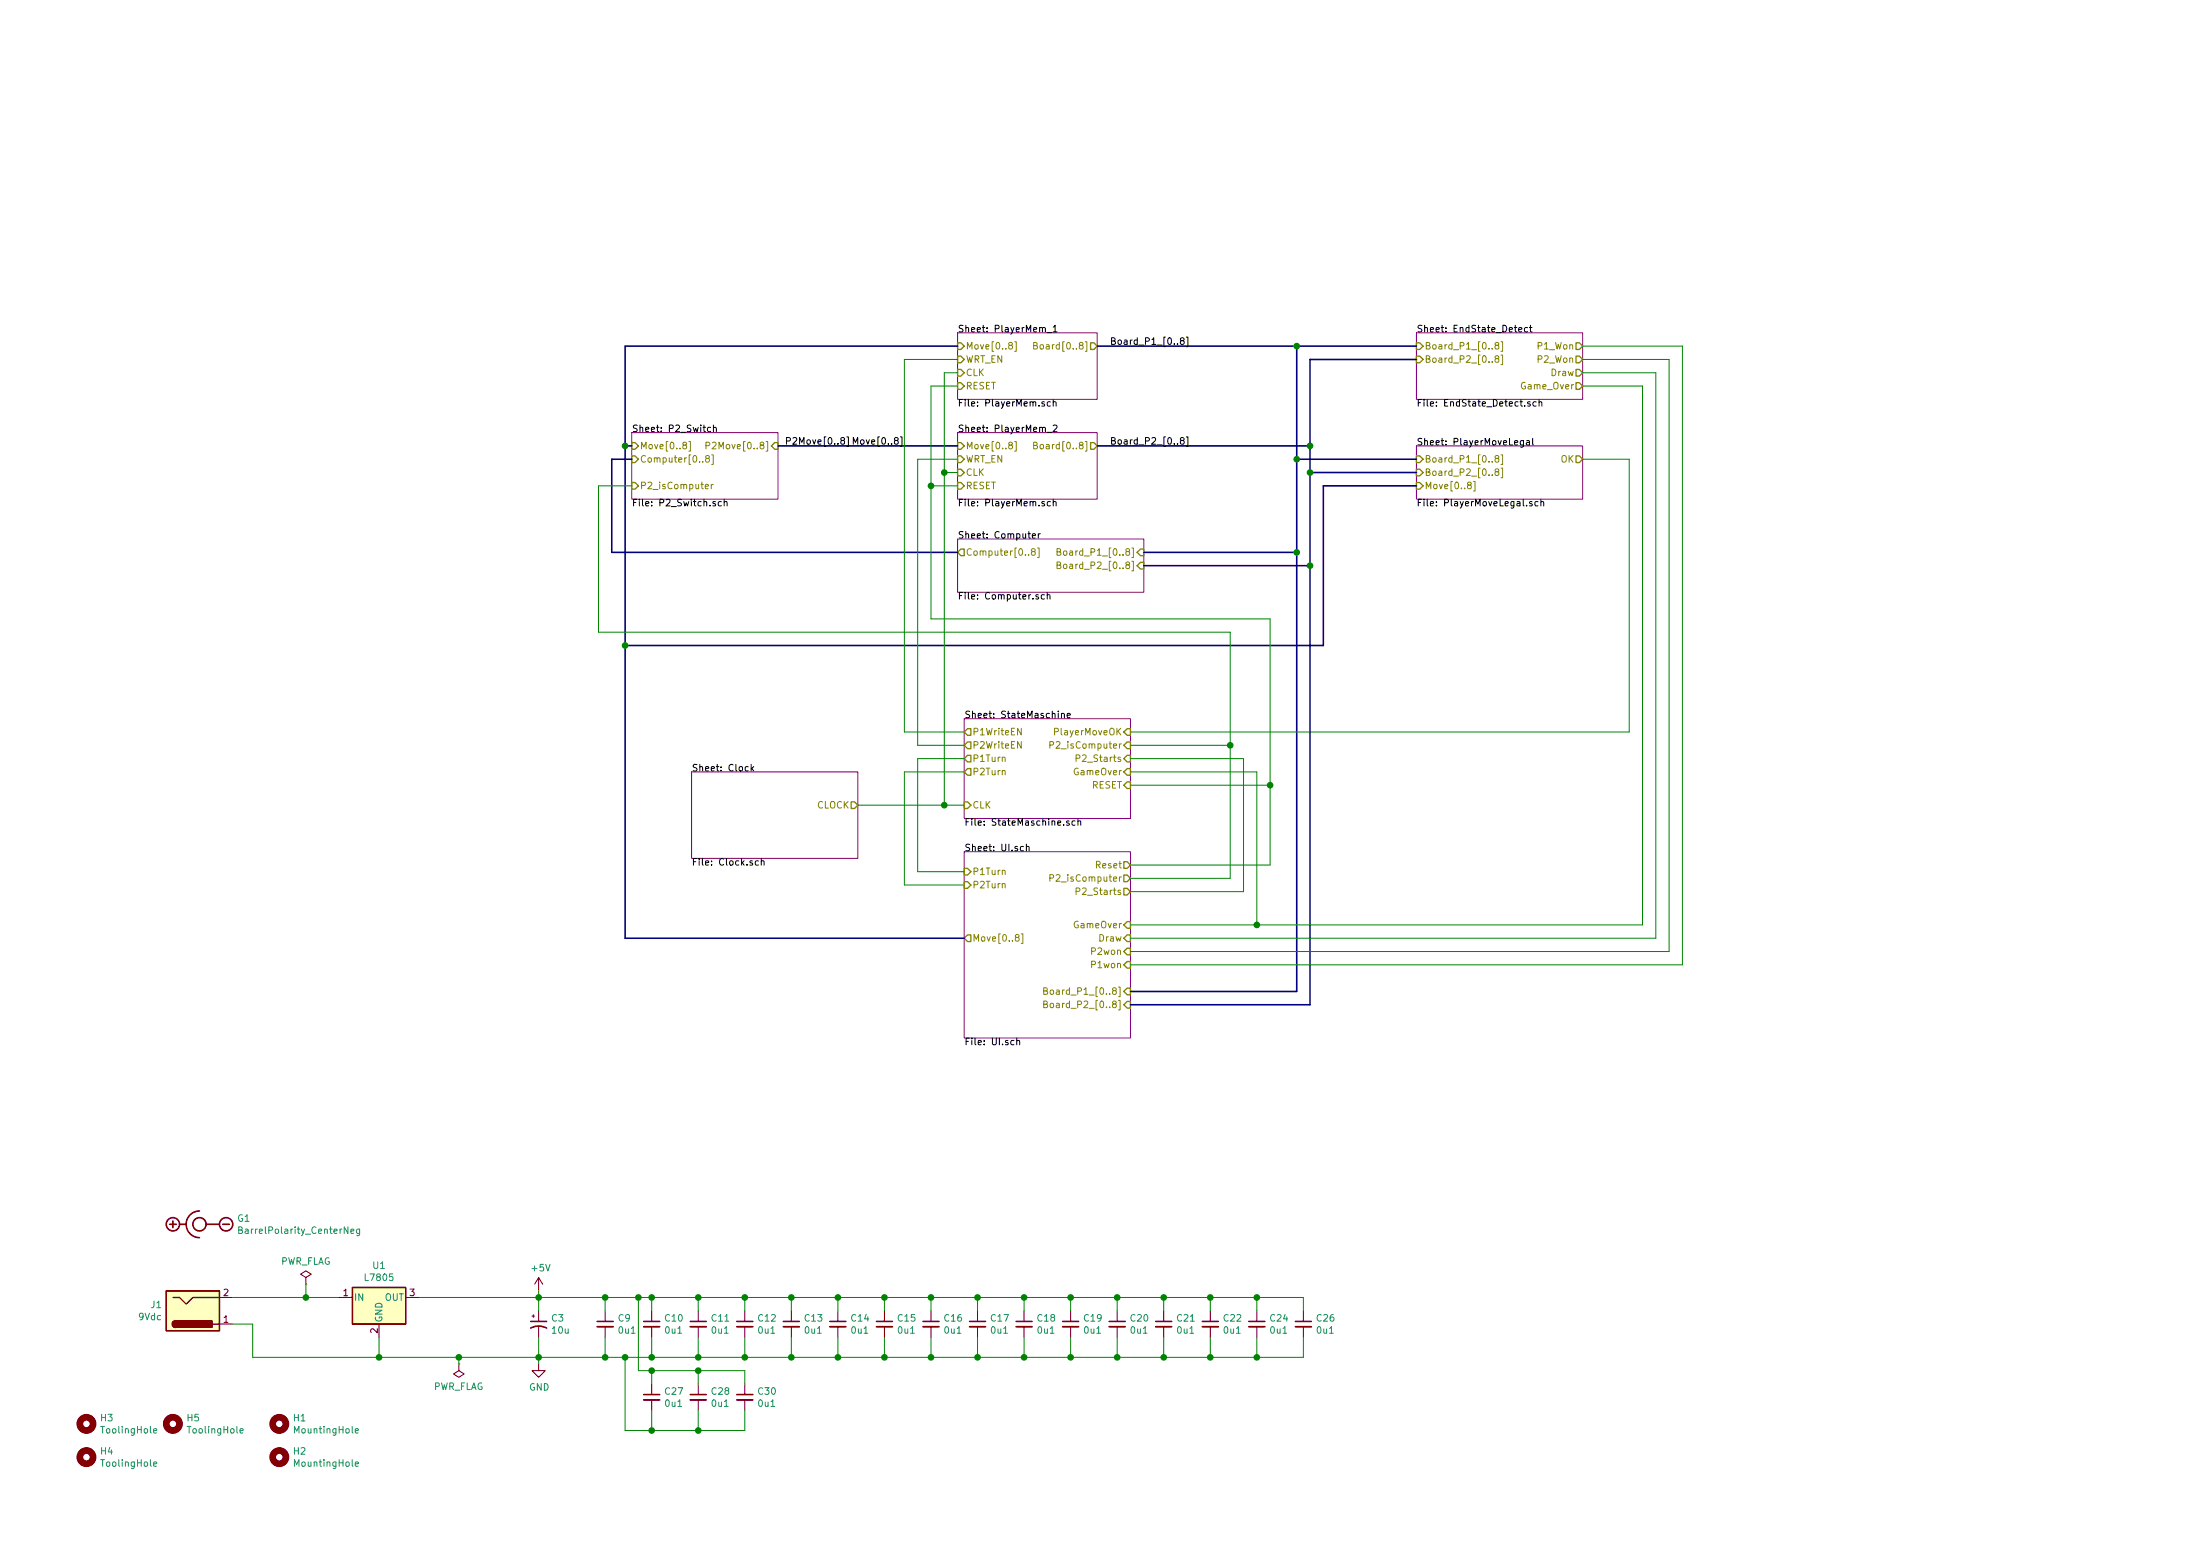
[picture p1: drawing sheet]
EESchema Schematic File Version 4
EELAYER 30 0
EELAYER END
$Descr A3 16535 11693
encoding utf-8
Sheet 1 363
Title "Fets and Crosses"
Date "2022-02-07"
Rev "v1.1"
Comp "Philipp Schilk"
Comment1 "Tic-Tac-Toe implementation from discrete-transistor CMOS logic"
Comment2 ""
Comment3 ""
Comment4 "https://github.com/TheSchilk/Fets_and_Crosses"
$EndDescr
$Sheet
S 7200 2500 1050 500 
U 5E552626
F0 "PlayerMem_1" 50
F1 "PlayerMem.sch" 50
F2 "RESET" I L 7200 2900 50 
F3 "Move[0..8]" I L 7200 2600 50 
F4 "Board[0..8]" O R 8250 2600 50 
F5 "CLK" I L 7200 2800 50 
F6 "WRT_EN" I L 7200 2700 50 
$EndSheet
$Sheet
S 4750 3250 1100 500 
U 5E55288B
F0 "P2_Switch" 50
F1 "P2_Switch.sch" 50
F2 "Move[0..8]" I L 4750 3350 50 
F3 "P2Move[0..8]" I R 5850 3350 50 
F4 "P2_isComputer" I L 4750 3650 50 
F5 "Computer[0..8]" I L 4750 3450 50 
$EndSheet
$Sheet
S 10650 2500 1250 500 
U 5E552E3F
F0 "EndState_Detect" 50
F1 "EndState_Detect.sch" 50
F2 "P1_Won" O R 11900 2600 50 
F3 "P2_Won" O R 11900 2700 50 
F4 "Draw" O R 11900 2800 50 
F5 "Game_Over" O R 11900 2900 50 
F6 "Board_P1_[0..8]" I L 10650 2600 50 
F7 "Board_P2_[0..8]" I L 10650 2700 50 
$EndSheet
$Sheet
S 7250 5400 1250 750 
U 5E553405
F0 "StateMaschine" 50
F1 "StateMaschine.sch" 50
F2 "PlayerMoveOK" I R 8500 5500 50 
F3 "P2_isComputer" I R 8500 5600 50 
F4 "P2_Starts" I R 8500 5700 50 
F5 "GameOver" I R 8500 5800 50 
F6 "CLK" I L 7250 6050 50 
F7 "RESET" I R 8500 5900 50 
F8 "P1Turn" O L 7250 5700 50 
F9 "P2Turn" O L 7250 5800 50 
F10 "P1WriteEN" O L 7250 5500 50 
F11 "P2WriteEN" O L 7250 5600 50 
$EndSheet
$Sheet
S 10650 3350 1250 400 
U 5E552F0B
F0 "PlayerMoveLegal" 50
F1 "PlayerMoveLegal.sch" 50
F2 "OK" O R 11900 3450 50 
F3 "Board_P1_[0..8]" I L 10650 3450 50 
F4 "Board_P2_[0..8]" I L 10650 3550 50 
F5 "Move[0..8]" I L 10650 3650 50 
$EndSheet
$Sheet
S 7200 3250 1050 500 
U 5FB775FE
F0 "PlayerMem_2" 50
F1 "PlayerMem.sch" 50
F2 "RESET" I L 7200 3650 50 
F3 "Move[0..8]" I L 7200 3350 50 
F4 "Board[0..8]" O R 8250 3350 50 
F5 "CLK" I L 7200 3550 50 
F6 "WRT_EN" I L 7200 3450 50 
$EndSheet
$Sheet
S 7250 6400 1250 1400
U 5E53AD22
F0 "UI.sch" 50
F1 "UI.sch" 50
F2 "Reset" O R 8500 6500 50 
F3 "GameOver" I R 8500 6950 50 
F4 "P1won" I R 8500 7250 50 
F5 "P2won" I R 8500 7150 50 
F6 "Draw" I R 8500 7050 50 
F7 "P1Turn" I L 7250 6550 50 
F8 "P2Turn" I L 7250 6650 50 
F9 "Board_P1_[0..8]" I R 8500 7450 50 
F10 "Board_P2_[0..8]" I R 8500 7550 50 
F11 "Move[0..8]" O L 7250 7050 50 
F12 "P2_isComputer" O R 8500 6600 50 
F13 "P2_Starts" O R 8500 6700 50 
$EndSheet
$Sheet
S 7200 4050 1400 400 
U 5E553350
F0 "Computer" 50
F1 "Computer.sch" 50
F2 "Board_P1_[0..8]" I R 8600 4150 50 
F3 "Board_P2_[0..8]" I R 8600 4250 50 
F4 "Computer[0..8]" O L 7200 4150 50 
$EndSheet
$Sheet
S 5200 5800 1250 650 
U 5F18A492
F0 "Clock" 50
F1 "Clock.sch" 50
F2 "CLOCK" O R 6450 6050 50 
$EndSheet
$Comp
L Regulator_Linear:L7805 U1
U 1 1
P 2850 9750
F 0 "U1" H 2850 9992 50  0000 C CNN
F 1 "L7805" H 2850 9901 50  0000 C CNN
F 2 "Package_TO_SOT_SMD:TO-252-2" H 2875 9600 50  0001 L CIN
F 3 "http://www.st.com/content/ccc/resource/technical/document/datasheet/41/4f/b3/b0/12/d4/47/88/CD00000444.pdf/files/CD00000444.pdf/jcr:content/translations/en.CD00000444.pdf" H 2850 9700 50  0001 C CNN
F 4 "C58069" H 2850 9750 50  0001 C CNN "LCSC"
	1    2850 9750
	1    0    0    -1  
$EndComp
$Comp
L Device:CP1_Small C3
U 1 1
P 4050 9950
F 0 "C3" H 4141 9996 50  0000 L CNN
F 1 "10u" H 4141 9905 50  0000 L CNN
F 2 "Capacitor_SMD:CP_Elec_6.3x7.7" H 4050 9950 50  0001 C CNN
F 3 "~" H 4050 9950 50  0001 C CNN
	1    4050 9950
	1    0    0    -1  
$EndComp
$Comp
L power:+5V #PWR0101
U 1 1
P 4050 9700
F 0 "#PWR0101" H 4050 9550 50  0001 C CNN
F 1 "+5V" H 4065 9873 50  0000 C CNN
F 2 "" H 4050 9700 50  0001 C CNN
F 3 "" H 4050 9700 50  0001 C CNN
	1    4050 9700
	1    0    0    -1  
$EndComp
$Comp
L power:GND #PWR0102
U 1 1
P 4050 10250
F 0 "#PWR0102" H 4050 10000 50  0001 C CNN
F 1 "GND" H 4055 10077 50  0000 C CNN
F 2 "" H 4050 10250 50  0001 C CNN
F 3 "" H 4050 10250 50  0001 C CNN
	1    4050 10250
	1    0    0    -1  
$EndComp
$Comp
L power:PWR_FLAG #FLG0101
U 1 1
P 2300 9650
F 0 "#FLG0101" H 2300 9725 50  0001 C CNN
F 1 "PWR_FLAG" H 2300 9823 50  0000 C CNN
F 2 "" H 2300 9650 50  0001 C CNN
F 3 "~" H 2300 9650 50  0001 C CNN
	1    2300 9650
	1    0    0    -1  
$EndComp
$Comp
L power:PWR_FLAG #FLG0102
U 1 1
P 3450 10250
F 0 "#FLG0102" H 3450 10325 50  0001 C CNN
F 1 "PWR_FLAG" H 3450 10423 50  0000 C CNN
F 2 "" H 3450 10250 50  0001 C CNN
F 3 "~" H 3450 10250 50  0001 C CNN
	1    3450 10250
	-1   0    0    1   
$EndComp
Text Label 8950 2600 2    50   ~ 0
Board_P1_[0..8]
Text Label 8950 3350 2    50   ~ 0
Board_P2_[0..8]
Text Label 5900 3350 0    50   ~ 0
P2Move[0..8]
Text Label 6800 3350 2    50   ~ 0
Move[0..8]
Wire Bus Line
	4700 2600 7200 2600
Wire Bus Line
	7200 4150 4600 4150
Wire Bus Line
	9750 4150 9750 3450
Wire Bus Line
	8250 2600 9750 2600
Wire Bus Line
	8250 3350 9850 3350
Wire Bus Line
	10650 2700 9850 2700
Wire Bus Line
	9850 2700 9850 3350
Wire Bus Line
	10650 2600 9750 2600
Wire Bus Line
	10650 3450 9750 3450
Wire Bus Line
	9750 3450 9750 2600
Wire Bus Line
	7250 7050 4700 7050
Wire Bus Line
	9750 4150 8600 4150
Wire Bus Line
	8600 4250 9850 4250
Wire Wire Line
	8500 5500 12250 5500
Wire Wire Line
	12250 5500 12250 3450
Wire Wire Line
	12250 3450 11900 3450
Wire Wire Line
	8500 5600 9250 5600
Wire Wire Line
	9250 5600 9250 6600
Wire Wire Line
	9250 6600 8500 6600
Wire Wire Line
	8500 6700 9350 6700
Wire Wire Line
	9350 6700 9350 5700
Wire Wire Line
	9350 5700 8500 5700
Wire Wire Line
	8500 5800 9450 5800
Wire Wire Line
	9450 5800 9450 6950
Wire Wire Line
	9450 6950 8500 6950
Wire Wire Line
	8500 5900 9550 5900
Wire Wire Line
	9550 5900 9550 6500
Wire Wire Line
	9550 6500 8500 6500
Wire Wire Line
	9450 6950 12350 6950
Wire Wire Line
	12350 6950 12350 2900
Wire Wire Line
	12350 2900 11900 2900
Wire Wire Line
	11900 2800 12450 2800
Wire Wire Line
	12450 2800 12450 7050
Wire Wire Line
	12450 7050 8500 7050
Wire Wire Line
	8500 7150 12550 7150
Wire Wire Line
	12650 7250 8500 7250
Wire Bus Line
	9750 4150 9750 7450
Wire Bus Line
	9750 7450 8500 7450
Wire Bus Line
	8500 7550 9850 7550
Wire Bus Line
	9850 7550 9850 4250
Wire Wire Line
	9550 5900 9550 4650
Wire Wire Line
	9550 4650 7000 4650
Wire Wire Line
	7000 4650 7000 3650
Wire Wire Line
	7000 3650 7200 3650
Wire Wire Line
	7000 3650 7000 2900
Wire Wire Line
	7000 2900 7200 2900
Wire Bus Line
	4700 2600 4700 3350
Wire Bus Line
	4750 3350 4700 3350
Wire Bus Line
	4750 3450 4600 3450
Wire Bus Line
	4600 3450 4600 4150
Wire Bus Line
	5850 3350 7200 3350
Wire Wire Line
	7200 2800 7100 2800
Wire Wire Line
	7100 2800 7100 3550
Wire Wire Line
	7100 3550 7200 3550
Wire Wire Line
	7200 2700 6800 2700
Wire Wire Line
	6800 2700 6800 5500
Wire Wire Line
	6800 5500 7250 5500
Wire Wire Line
	7250 5600 6900 5600
Wire Wire Line
	6900 5600 6900 3450
Wire Wire Line
	6900 3450 7200 3450
Wire Wire Line
	7250 5700 6900 5700
Wire Wire Line
	6900 5700 6900 6550
Wire Wire Line
	6900 6550 7250 6550
Wire Wire Line
	7250 5800 6800 5800
Wire Wire Line
	6800 5800 6800 6650
Wire Wire Line
	6800 6650 7250 6650
Wire Wire Line
	7250 6050 7100 6050
Wire Wire Line
	7100 6050 7100 3550
Wire Wire Line
	4750 3650 4500 3650
Wire Wire Line
	4500 3650 4500 4750
Wire Wire Line
	4500 4750 9250 4750
Wire Wire Line
	9250 5600 9250 4750
Wire Wire Line
	6450 6050 7100 6050
Wire Bus Line
	9950 3650 9950 4850
Wire Bus Line
	9950 4850 4700 4850
Wire Bus Line
	9950 3650 10650 3650
Wire Bus Line
	4700 3350 4700 4850
Wire Bus Line
	4700 4850 4700 7050
Wire Wire Line
	4050 10200 4050 10050
Wire Wire Line
	2850 10050 2850 10200
Wire Wire Line
	2850 10200 3450 10200
Wire Wire Line
	1900 10200 1900 9950
Wire Wire Line
	4050 9750 4050 9850
Wire Wire Line
	4050 9700 4050 9750
Wire Wire Line
	4050 10250 4050 10200
Wire Wire Line
	2300 9650 2300 9750
Wire Wire Line
	2300 9750 2550 9750
Wire Wire Line
	3450 10250 3450 10200
Connection ~ 9850 3350
Connection ~ 9750 2600
Connection ~ 9750 3450
Connection ~ 9450 6950
Connection ~ 9750 4150
Connection ~ 9850 4250
Connection ~ 9550 5900
Connection ~ 7000 3650
Connection ~ 4700 3350
Connection ~ 7100 3550
Connection ~ 7100 6050
Connection ~ 9250 5600
Connection ~ 4700 4850
Connection ~ 2850 10200
Connection ~ 4050 9750
Connection ~ 4050 10200
Connection ~ 2300 9750
Connection ~ 3450 10200
$Comp
L Mechanical:MountingHole H2
U 1 1
P 2100 10950
F 0 "H2" H 2200 10996 50  0000 L CNN
F 1 "MountingHole" H 2200 10905 50  0000 L CNN
F 2 "MountingHole:MountingHole_3.2mm_M3_Pad_Via" H 2100 10950 50  0001 C CNN
F 3 "~" H 2100 10950 50  0001 C CNN
	1    2100 10950
	1    0    0    -1  
$EndComp
$Comp
L Mechanical:MountingHole H1
U 1 1
P 2100 10700
F 0 "H1" H 2200 10746 50  0000 L CNN
F 1 "MountingHole" H 2200 10655 50  0000 L CNN
F 2 "MountingHole:MountingHole_3.2mm_M3_Pad_Via" H 2100 10700 50  0001 C CNN
F 3 "~" H 2100 10700 50  0001 C CNN
	1    2100 10700
	1    0    0    -1  
$EndComp
Wire Bus Line
	9850 3350 9850 3550
Wire Bus Line
	10650 3550 9850 3550
Connection ~ 9850 3550
Wire Bus Line
	9850 3550 9850 4250
$Comp
L Connector:Barrel_Jack J1
U 1 1
P 1450 9850
F 0 "J1" H 1221 9808 50  0000 R CNN
F 1 "9Vdc" H 1221 9899 50  0000 R CNN
F 2 "Connector_BarrelJack:BarrelJack_Horizontal" H 1500 9810 50  0001 C CNN
F 3 "~" H 1500 9810 50  0001 C CNN
	1    1450 9850
	1    0    0    1   
$EndComp
Wire Wire Line
	1750 9950 1900 9950
$Comp
L BarrelPolarity:BarrelPolarity_CenterNeg G1
U 1 1
P 1500 9200
F 0 "G1" H 1781 9246 50  0000 L CNN
F 1 "BarrelPolarity_CenterNeg" H 1781 9155 50  0000 L CNN
F 2 "BarrelPolarity:BarrelPolarity_3mm_CenterNeg" H 1500 9200 50  0001 C CNN
F 3 "" H 1500 9200 50  0001 C CNN
	1    1500 9200
	1    0    0    -1  
$EndComp
$Comp
L Device:C_Small C9
U 1 1
P 4550 9950
F 0 "C9" H 4642 9996 50  0000 L CNN
F 1 "0u1" H 4642 9905 50  0000 L CNN
F 2 "LogicQ:C_0603_1608Metric_NOLBL" H 4550 9950 50  0001 C CNN
F 3 "~" H 4550 9950 50  0001 C CNN
F 4 "C14663" H 4550 9950 50  0001 C CNN "LCSC"
	1    4550 9950
	1    0    0    -1  
$EndComp
$Comp
L Device:C_Small C10
U 1 1
P 4900 9950
F 0 "C10" H 4992 9996 50  0000 L CNN
F 1 "0u1" H 4992 9905 50  0000 L CNN
F 2 "LogicQ:C_0603_1608Metric_NOLBL" H 4900 9950 50  0001 C CNN
F 3 "~" H 4900 9950 50  0001 C CNN
F 4 "C14663" H 4900 9950 50  0001 C CNN "LCSC"
	1    4900 9950
	1    0    0    -1  
$EndComp
$Comp
L Device:C_Small C11
U 1 1
P 5250 9950
F 0 "C11" H 5342 9996 50  0000 L CNN
F 1 "0u1" H 5342 9905 50  0000 L CNN
F 2 "LogicQ:C_0603_1608Metric_NOLBL" H 5250 9950 50  0001 C CNN
F 3 "~" H 5250 9950 50  0001 C CNN
F 4 "C14663" H 5250 9950 50  0001 C CNN "LCSC"
	1    5250 9950
	1    0    0    -1  
$EndComp
$Comp
L Device:C_Small C12
U 1 1
P 5600 9950
F 0 "C12" H 5692 9996 50  0000 L CNN
F 1 "0u1" H 5692 9905 50  0000 L CNN
F 2 "LogicQ:C_0603_1608Metric_NOLBL" H 5600 9950 50  0001 C CNN
F 3 "~" H 5600 9950 50  0001 C CNN
F 4 "C14663" H 5600 9950 50  0001 C CNN "LCSC"
	1    5600 9950
	1    0    0    -1  
$EndComp
$Comp
L Device:C_Small C13
U 1 1
P 5950 9950
F 0 "C13" H 6042 9996 50  0000 L CNN
F 1 "0u1" H 6042 9905 50  0000 L CNN
F 2 "LogicQ:C_0603_1608Metric_NOLBL" H 5950 9950 50  0001 C CNN
F 3 "~" H 5950 9950 50  0001 C CNN
F 4 "C14663" H 5950 9950 50  0001 C CNN "LCSC"
	1    5950 9950
	1    0    0    -1  
$EndComp
$Comp
L Device:C_Small C14
U 1 1
P 6300 9950
F 0 "C14" H 6392 9996 50  0000 L CNN
F 1 "0u1" H 6392 9905 50  0000 L CNN
F 2 "LogicQ:C_0603_1608Metric_NOLBL" H 6300 9950 50  0001 C CNN
F 3 "~" H 6300 9950 50  0001 C CNN
F 4 "C14663" H 6300 9950 50  0001 C CNN "LCSC"
	1    6300 9950
	1    0    0    -1  
$EndComp
$Comp
L Device:C_Small C15
U 1 1
P 6650 9950
F 0 "C15" H 6742 9996 50  0000 L CNN
F 1 "0u1" H 6742 9905 50  0000 L CNN
F 2 "LogicQ:C_0603_1608Metric_NOLBL" H 6650 9950 50  0001 C CNN
F 3 "~" H 6650 9950 50  0001 C CNN
F 4 "C14663" H 6650 9950 50  0001 C CNN "LCSC"
	1    6650 9950
	1    0    0    -1  
$EndComp
$Comp
L Device:C_Small C16
U 1 1
P 7000 9950
F 0 "C16" H 7092 9996 50  0000 L CNN
F 1 "0u1" H 7092 9905 50  0000 L CNN
F 2 "LogicQ:C_0603_1608Metric_NOLBL" H 7000 9950 50  0001 C CNN
F 3 "~" H 7000 9950 50  0001 C CNN
F 4 "C14663" H 7000 9950 50  0001 C CNN "LCSC"
	1    7000 9950
	1    0    0    -1  
$EndComp
$Comp
L Device:C_Small C17
U 1 1
P 7350 9950
F 0 "C17" H 7442 9996 50  0000 L CNN
F 1 "0u1" H 7442 9905 50  0000 L CNN
F 2 "LogicQ:C_0603_1608Metric_NOLBL" H 7350 9950 50  0001 C CNN
F 3 "~" H 7350 9950 50  0001 C CNN
F 4 "C14663" H 7350 9950 50  0001 C CNN "LCSC"
	1    7350 9950
	1    0    0    -1  
$EndComp
$Comp
L Device:C_Small C18
U 1 1
P 7700 9950
F 0 "C18" H 7792 9996 50  0000 L CNN
F 1 "0u1" H 7792 9905 50  0000 L CNN
F 2 "LogicQ:C_0603_1608Metric_NOLBL" H 7700 9950 50  0001 C CNN
F 3 "~" H 7700 9950 50  0001 C CNN
F 4 "C14663" H 7700 9950 50  0001 C CNN "LCSC"
	1    7700 9950
	1    0    0    -1  
$EndComp
$Comp
L Device:C_Small C19
U 1 1
P 8050 9950
F 0 "C19" H 8142 9996 50  0000 L CNN
F 1 "0u1" H 8142 9905 50  0000 L CNN
F 2 "LogicQ:C_0603_1608Metric_NOLBL" H 8050 9950 50  0001 C CNN
F 3 "~" H 8050 9950 50  0001 C CNN
F 4 "C14663" H 8050 9950 50  0001 C CNN "LCSC"
	1    8050 9950
	1    0    0    -1  
$EndComp
$Comp
L Device:C_Small C20
U 1 1
P 8400 9950
F 0 "C20" H 8492 9996 50  0000 L CNN
F 1 "0u1" H 8492 9905 50  0000 L CNN
F 2 "LogicQ:C_0603_1608Metric_NOLBL" H 8400 9950 50  0001 C CNN
F 3 "~" H 8400 9950 50  0001 C CNN
F 4 "C14663" H 8400 9950 50  0001 C CNN "LCSC"
	1    8400 9950
	1    0    0    -1  
$EndComp
Wire Wire Line
	4050 10200 4550 10200
Wire Wire Line
	8400 10200 8400 10050
Wire Wire Line
	8400 9750 8400 9850
Wire Wire Line
	8050 9850 8050 9750
Connection ~ 8050 9750
Wire Wire Line
	8050 9750 8400 9750
Wire Wire Line
	7700 9850 7700 9750
Connection ~ 7700 9750
Wire Wire Line
	7700 9750 8050 9750
Wire Wire Line
	7350 9850 7350 9750
Wire Wire Line
	4050 9750 4550 9750
Connection ~ 7350 9750
Wire Wire Line
	7350 9750 7700 9750
Wire Wire Line
	7000 9850 7000 9750
Connection ~ 7000 9750
Wire Wire Line
	7000 9750 7350 9750
Wire Wire Line
	6650 9850 6650 9750
Connection ~ 6650 9750
Wire Wire Line
	6650 9750 7000 9750
Wire Wire Line
	6300 9850 6300 9750
Connection ~ 6300 9750
Wire Wire Line
	6300 9750 6650 9750
Wire Wire Line
	5950 9850 5950 9750
Connection ~ 5950 9750
Wire Wire Line
	5950 9750 6300 9750
Wire Wire Line
	5600 9850 5600 9750
Connection ~ 5600 9750
Wire Wire Line
	5600 9750 5950 9750
Wire Wire Line
	5250 9850 5250 9750
Connection ~ 5250 9750
Wire Wire Line
	5250 9750 5600 9750
Wire Wire Line
	4900 9850 4900 9750
Connection ~ 4900 9750
Wire Wire Line
	4900 9750 5250 9750
Wire Wire Line
	4550 9850 4550 9750
Connection ~ 4550 9750
Wire Wire Line
	4550 9750 4800 9750
Wire Wire Line
	4550 10050 4550 10200
Connection ~ 4550 10200
Wire Wire Line
	4550 10200 4700 10200
Wire Wire Line
	4900 10050 4900 10200
Connection ~ 4900 10200
Wire Wire Line
	4900 10200 5250 10200
Wire Wire Line
	5250 10050 5250 10200
Connection ~ 5250 10200
Wire Wire Line
	5250 10200 5600 10200
Wire Wire Line
	5600 10050 5600 10200
Connection ~ 5600 10200
Wire Wire Line
	5600 10200 5950 10200
Wire Wire Line
	5950 10050 5950 10200
Connection ~ 5950 10200
Wire Wire Line
	5950 10200 6300 10200
Wire Wire Line
	6300 10050 6300 10200
Connection ~ 6300 10200
Wire Wire Line
	6300 10200 6650 10200
Wire Wire Line
	6650 10050 6650 10200
Connection ~ 6650 10200
Wire Wire Line
	6650 10200 7000 10200
Wire Wire Line
	7000 10050 7000 10200
Connection ~ 7000 10200
Wire Wire Line
	7350 10050 7350 10200
Wire Wire Line
	7000 10200 7350 10200
Connection ~ 7350 10200
Wire Wire Line
	7350 10200 7700 10200
Wire Wire Line
	7700 10050 7700 10200
Connection ~ 7700 10200
Wire Wire Line
	7700 10200 8050 10200
Wire Wire Line
	8050 10050 8050 10200
Connection ~ 8050 10200
Wire Wire Line
	8050 10200 8400 10200
$Comp
L Device:C_Small C21
U 1 1
P 8750 9950
F 0 "C21" H 8842 9996 50  0000 L CNN
F 1 "0u1" H 8842 9905 50  0000 L CNN
F 2 "LogicQ:C_0603_1608Metric_NOLBL" H 8750 9950 50  0001 C CNN
F 3 "~" H 8750 9950 50  0001 C CNN
F 4 "C14663" H 8750 9950 50  0001 C CNN "LCSC"
	1    8750 9950
	1    0    0    -1  
$EndComp
$Comp
L Device:C_Small C22
U 1 1
P 9100 9950
F 0 "C22" H 9192 9996 50  0000 L CNN
F 1 "0u1" H 9192 9905 50  0000 L CNN
F 2 "LogicQ:C_0603_1608Metric_NOLBL" H 9100 9950 50  0001 C CNN
F 3 "~" H 9100 9950 50  0001 C CNN
F 4 "C14663" H 9100 9950 50  0001 C CNN "LCSC"
	1    9100 9950
	1    0    0    -1  
$EndComp
$Comp
L Device:C_Small C24
U 1 1
P 9450 9950
F 0 "C24" H 9542 9996 50  0000 L CNN
F 1 "0u1" H 9542 9905 50  0000 L CNN
F 2 "LogicQ:C_0603_1608Metric_NOLBL" H 9450 9950 50  0001 C CNN
F 3 "~" H 9450 9950 50  0001 C CNN
F 4 "C14663" H 9450 9950 50  0001 C CNN "LCSC"
	1    9450 9950
	1    0    0    -1  
$EndComp
$Comp
L Device:C_Small C26
U 1 1
P 9800 9950
F 0 "C26" H 9892 9996 50  0000 L CNN
F 1 "0u1" H 9892 9905 50  0000 L CNN
F 2 "LogicQ:C_0603_1608Metric_NOLBL" H 9800 9950 50  0001 C CNN
F 3 "~" H 9800 9950 50  0001 C CNN
F 4 "C14663" H 9800 9950 50  0001 C CNN "LCSC"
	1    9800 9950
	1    0    0    -1  
$EndComp
Wire Wire Line
	9800 9850 9800 9750
Wire Wire Line
	9450 9850 9450 9750
Wire Wire Line
	9450 9750 9800 9750
Wire Wire Line
	9100 9850 9100 9750
Wire Wire Line
	8750 9850 8750 9750
Connection ~ 8750 9750
Wire Wire Line
	8750 9750 9100 9750
Wire Wire Line
	8400 9750 8750 9750
Wire Wire Line
	8400 10200 8750 10200
Connection ~ 8750 10200
Wire Wire Line
	8750 10200 9100 10200
Wire Wire Line
	9100 10050 9100 10200
Wire Wire Line
	9450 10050 9450 10200
Wire Wire Line
	9450 10200 9800 10200
Wire Wire Line
	9800 10050 9800 10200
Connection ~ 8400 9750
Wire Wire Line
	8750 10050 8750 10200
Connection ~ 8400 10200
$Comp
L Device:C_Small C27
U 1 1
P 4900 10500
F 0 "C27" H 4992 10546 50  0000 L CNN
F 1 "0u1" H 4992 10455 50  0000 L CNN
F 2 "LogicQ:C_0603_1608Metric_NOLBL" H 4900 10500 50  0001 C CNN
F 3 "~" H 4900 10500 50  0001 C CNN
F 4 "C14663" H 4900 10500 50  0001 C CNN "LCSC"
	1    4900 10500
	1    0    0    -1  
$EndComp
$Comp
L Device:C_Small C28
U 1 1
P 5250 10500
F 0 "C28" H 5342 10546 50  0000 L CNN
F 1 "0u1" H 5342 10455 50  0000 L CNN
F 2 "LogicQ:C_0603_1608Metric_NOLBL" H 5250 10500 50  0001 C CNN
F 3 "~" H 5250 10500 50  0001 C CNN
F 4 "C14663" H 5250 10500 50  0001 C CNN "LCSC"
	1    5250 10500
	1    0    0    -1  
$EndComp
$Comp
L Device:C_Small C30
U 1 1
P 5600 10500
F 0 "C30" H 5692 10546 50  0000 L CNN
F 1 "0u1" H 5692 10455 50  0000 L CNN
F 2 "LogicQ:C_0603_1608Metric_NOLBL" H 5600 10500 50  0001 C CNN
F 3 "~" H 5600 10500 50  0001 C CNN
F 4 "C14663" H 5600 10500 50  0001 C CNN "LCSC"
	1    5600 10500
	1    0    0    -1  
$EndComp
Wire Wire Line
	5600 10400 5600 10300
Wire Wire Line
	5250 10400 5250 10300
Connection ~ 5250 10300
Wire Wire Line
	5250 10300 5600 10300
Wire Wire Line
	4900 10400 4900 10300
Wire Wire Line
	4900 10300 5250 10300
Wire Wire Line
	4900 10600 4900 10750
Wire Wire Line
	4900 10750 5250 10750
Wire Wire Line
	5250 10600 5250 10750
Connection ~ 5250 10750
Wire Wire Line
	5250 10750 5600 10750
Wire Wire Line
	5600 10600 5600 10750
Wire Wire Line
	4900 10300 4800 10300
Wire Wire Line
	4800 10300 4800 9750
Connection ~ 4900 10300
Connection ~ 4800 9750
Wire Wire Line
	4800 9750 4900 9750
Wire Wire Line
	4900 10750 4700 10750
Wire Wire Line
	4700 10750 4700 10200
Connection ~ 4900 10750
Connection ~ 4700 10200
Wire Wire Line
	4700 10200 4900 10200
Wire Wire Line
	9100 9750 9450 9750
Connection ~ 9100 9750
Connection ~ 9450 9750
Wire Wire Line
	9450 10200 9100 10200
Connection ~ 9450 10200
Connection ~ 9100 10200
Wire Wire Line
	3450 10200 4050 10200
Wire Wire Line
	3150 9750 4050 9750
Wire Wire Line
	1900 10200 2850 10200
Wire Wire Line
	1750 9750 2300 9750
Wire Wire Line
	12650 2600 12650 7250
Wire Wire Line
	11900 2600 12650 2600
Wire Wire Line
	12550 7150 12550 2700
Wire Wire Line
	12550 2700 11900 2700
$Comp
L Mechanical:MountingHole H3
U 1 1
P 650 10700
F 0 "H3" H 750 10746 50  0000 L CNN
F 1 "ToolingHole" H 750 10655 50  0000 L CNN
F 2 "jlcpcb_tooling_hole:jlcpcb_tooling_hole" H 650 10700 50  0001 C CNN
F 3 "~" H 650 10700 50  0001 C CNN
	1    650  10700
	1    0    0    -1  
$EndComp
$Comp
L Mechanical:MountingHole H4
U 1 1
P 650 10950
F 0 "H4" H 750 10996 50  0000 L CNN
F 1 "ToolingHole" H 750 10905 50  0000 L CNN
F 2 "jlcpcb_tooling_hole:jlcpcb_tooling_hole" H 650 10950 50  0001 C CNN
F 3 "~" H 650 10950 50  0001 C CNN
	1    650  10950
	1    0    0    -1  
$EndComp
$Comp
L Mechanical:MountingHole H5
U 1 1
P 1300 10700
F 0 "H5" H 1400 10746 50  0000 L CNN
F 1 "ToolingHole" H 1400 10655 50  0000 L CNN
F 2 "jlcpcb_tooling_hole:jlcpcb_tooling_hole" H 1300 10700 50  0001 C CNN
F 3 "~" H 1300 10700 50  0001 C CNN
	1    1300 10700
	1    0    0    -1  
$EndComp
$EndSCHEMATC
